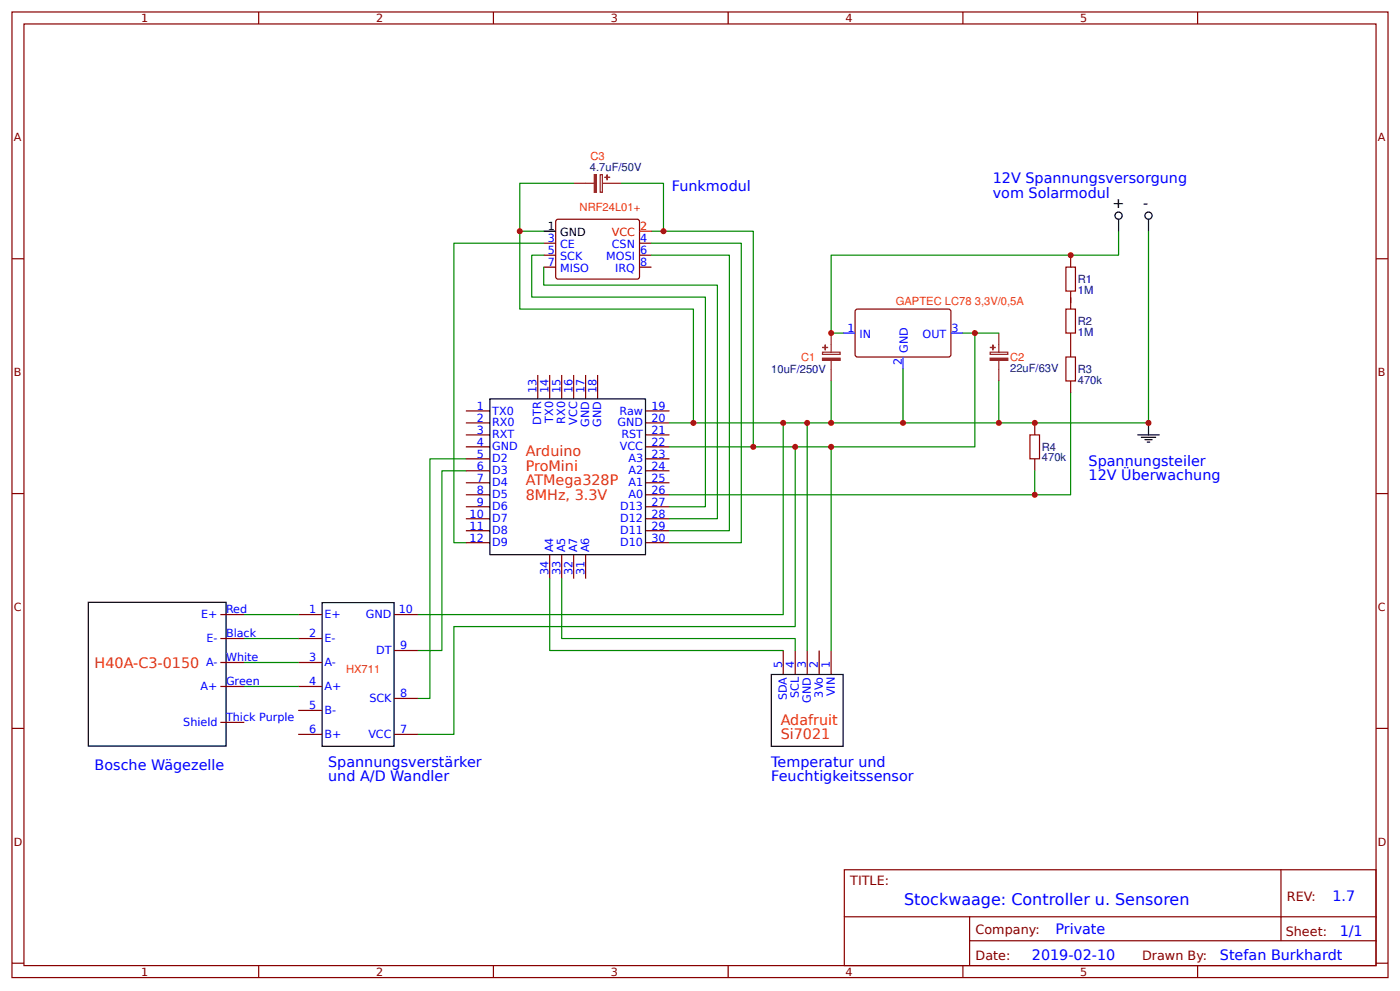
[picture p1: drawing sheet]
<svg xmlns="http://www.w3.org/2000/svg" width="309mm" height="219mm" viewBox="0 0 309 219" stroke-linecap="round" stroke-linejoin="round" font-family="sans-serif">
<g fill="none" stroke="#800" stroke-width=".26">
<path d="M2.6 2.6h304.1v213.3h-304.1zM5.3 5.3h298.7v208h-298.7zM57.1 2.6v2.7M109 2.6v2.7M160.9 2.6v2.7M212.7 2.6v2.7M264.6 2.6v2.7M2.6 57.1h2.7M120.1 53.7h2.7M120.1 56.4h2.7M120.1 59h2.7M123 48.5h18l.3 .4-.1 12.5-.4 .2h-17.8l-.2-.5v-12.2z"/>
<path d="M141.3 53.7h2.6M141.3 56.4h2.6M141.3 59h2.6M236.5 56.4v2.6M304 57.1h2.7M189 68.5l.4-.2h20.4l.3 .5-.1 9.8-.5 .2h-20.3l-.3-.5zM236.5 64.3v4M236.5 73.6v5.2M102.9 90.8h5.3M102.9 93.4h5.3M102.9 96h5.3M102.9 98.7h5.3"/>
<path d="M118.8 82.8v5.3M121.4 82.8v5.3M124.1 82.8v5.3M126.7 82.8v5.3M129.4 82.8v5.3M132 82.8v5.3M142.6 90.8h5.3M142.6 93.4h5.3M142.6 96h5.3M142.6 98.7h5.3M228.6 93.4v2.6M236.5 84.1v2.7"/>
<path d="M2.6 109h2.7M102.9 106.6h5.3M102.9 109.3h5.3M102.9 111.9h5.3M102.9 114.6h5.3M102.9 117.2h5.3M102.9 119.9h5.3M102.9 101.3h5.3M102.9 104h5.3M142.6 106.6h5.3M142.6 109.3h5.3M142.6 111.9h5.3"/>
<path d="M142.6 114.6h5.3M142.6 117.2h5.3M142.6 119.9h5.3M142.6 101.3h5.3M142.6 104h5.3M228.6 101.3v2.7M304 109h2.7M48.7 135.7h5.3M65.9 135.7h5.3M87 135.7h5.3M121.4 122.5v5.3M124.1 122.5v5.3"/>
<path d="M126.7 122.5v5.3M129.4 122.5v5.3M48.7 141h5.3M48.7 146.3h5.3M48.7 151.6h5.3M48.7 159.5h5.3M65.9 141h5.3M65.9 146.3h5.3M65.9 151.6h5.3M65.9 156.9h5.3M87 154.3h5.3M87 143.7h5.3"/>
<path d="M173 143.7v5.3M175.7 143.7v5.3M178.3 143.7v5.3M181 143.7v5.3M183.6 143.7v5.3M2.6 160.9h2.7M65.9 162.2h5.3M87 162.2h5.3M304 160.9h2.7M186.5 192.1h117.5v21.2h-117.5zM283 192.1v15.7M2.6 212.7h2.7"/>
<path d="M57.1 213.3v2.6M109 213.3v2.6M160.9 213.3v2.6M186.6 202.5h117.3M212.7 213.3v2.6M214.2 207.8h89.7M214.2 202.5v10.6M264.6 213.3v2.6M304 212.7h2.7"/>
</g>
<g fill="none" stroke="#000" stroke-width=".26">
<path d="M120.1 51.1h2.7M247.1 48.4v2.7M253.7 48.4v2.7M108.2 88.1h34.4v34.4h-34.4zM251.4 96h4.7M252.1 96.6h3.2M252.9 97.1h1.6M253.5 97.6h.5M253.7 93.4v2.6M19.5 133h30.4v31.8h-30.4zM71.2 133.1h15.8v31.7h-15.8zM170.4 149h15.9v15.8h-15.9z"/>
<circle cx="247.1" cy="47.6" r=".79"/>
<circle cx="253.7" cy="47.6" r=".79"/>
</g>
<path d="M186.3 73.6h2.6M199.5 78.8v2.7M210.1 73.6h2.6" fill="none" stroke="#00f" stroke-width=".26"/>
<g fill="none" stroke="#080" stroke-width=".26">
<path d="M120.1 51.1h-5.3v17.2h38.4v25.1M120.1 56.4h-2.6v9.2h38.3v46.3h-7.9M120.1 59v4h38.4v51.6h-10.6M120.1 53.7h-19.8v66.2h2.6M126.7 40.5h-11.9v10.6M137.3 40.5h9.3v10.6M143.9 51.1h22.5v47.6M143.9 56.4h17.2v60.8h-13.2M143.9 53.7h19.9v66.2h-15.9M247.1 51.1v5.3h-63.5v17.2h2.7M253.7 51.1v42.3h-33M212.7 73.6h2.7v25.1h-67.5"/>
<path d="M215.4 73.6h5.3M173 93.4v42.3h-80.7M175.7 98.7v39.7h-75.4v23.8h-8M178.3 93.4v50.3M183.6 84.1v9.3M183.6 98.7v45M199.5 81.5v11.9h-51.6M220.7 84.1v9.3h-21.2M236.5 86.8v22.5h-88.6M102.9 104h-5.3v39.7h-5.3M102.9 101.3h-7.9v53h-2.7M228.6 104v5.3"/>
<path d="M54 135.7h11.9M121.4 127.8v15.9h51.6M124.1 127.8v13.2h51.6v2.7M54 151.6h11.9M54 146.3h11.9M54 141h11.9"/>
</g>
<path d="M132.6 38.6h.5v3.9h-.5zM126.7 40.5h4.5M133.1 40.5h4.2M181.7 77.8h3.9v.5h-3.9zM183.6 73.6v4.2M183.6 79.6v4.5M218.8 77.8h3.8v.5h-3.8zM220.7 73.6v4.2M220.7 79.6v4.5" fill="none" stroke="#8d2323" stroke-width=".26"/>
<g fill="#8d2323" stroke="#8d2323" stroke-width=".26">
<path d="M181.7 79.1h3.9v.5h-3.9z"/>
<path d="M181.8 76.7l1 .1z"/>
<path d="M182.3 76.2v1.1z"/>
<path d="M218.8 79.1h3.8v.5h-3.8z"/>
<path d="M218.8 76.7l1.1 .1z"/>
<path d="M219.3 76.2l.1 1.1z"/>
<path d="M131.3 38.6h.5v3.9h-.5z"/>
<path d="M134.1 38.6v1.1z"/>
<path d="M133.6 39.2h1.1z"/>
</g>
<path d="M141.3 51.1h2.6" fill="none" stroke="#f00" stroke-width=".26"/>
<path d="M235.5 59h2.1v5.3h-2.1zM235.5 68.3h2.1v5.3h-2.1zM235.5 78.8h2.1v5.3h-2.1zM227.5 96h2.2v5.3h-2.2z" fill="none" stroke="#a00000" stroke-width=".26"/>
<g fill="#c00">
<circle cx="228.6" cy="109.3" r=".66"/>
<circle cx="228.6" cy="93.4" r=".66"/>
<circle cx="220.7" cy="93.4" r=".66"/>
<circle cx="253.7" cy="93.4" r=".66"/>
<circle cx="153.2" cy="93.4" r=".66"/>
<circle cx="146.6" cy="51.1" r=".66"/>
<circle cx="166.4" cy="98.7" r=".66"/>
<circle cx="199.5" cy="93.4" r=".66"/>
<circle cx="215.4" cy="73.6" r=".66"/>
<circle cx="175.7" cy="98.7" r=".66"/>
<circle cx="183.6" cy="98.7" r=".66"/>
<circle cx="173" cy="93.4" r=".66"/>
<circle cx="183.6" cy="93.4" r=".66"/>
<circle cx="183.6" cy="73.6" r=".66"/>
<circle cx="178.3" cy="93.4" r=".66"/>
<circle cx="114.8" cy="51.1" r=".66"/>
<circle cx="236.5" cy="56.4" r=".66"/>
</g>
<text font-size="3.5" fill="#00f" x="199.8" y="199.8">Stockwaage: Controller u. Sensoren</text>
<g font-size="3.2" fill="#00f">
<text x="219.3" y="40.5">12V Spannungsversorgung</text>
<text x="148.4" y="42.1">Funkmodul</text>
<text x="219.3" y="43.7">vom Solarmodul</text>
<text x="240.5" y="102.8">Spannungsteiler</text>
<text x="240.5" y="106">12V Überwachung</text>
<text x="20.9" y="170.1">Bosche Wägezelle</text>
<text x="72.5" y="169.4">Spannungsverstärker</text>
<text x="72.5" y="172.6">und A/D Wandler</text>
<text x="170.4" y="169.3">Temperatur und</text>
<text x="170.4" y="172.5">Feuchtigkeitssensor</text>
<text x="294.4" y="199">1.7</text>
<text x="233.2" y="206.2">Private</text>
<text x="296" y="206.8">1/1</text>
<text x="228" y="212.1">2019-02-10</text>
<text x="269.5" y="212">Stefan Burkhardt</text>
</g>
<g font-size="3.2">
<text x="245.8" y="45.9">+</text>
<text x="252.5" y="45.9">-</text>
</g>
<g font-size="3.2" fill="#f30">
<text x="116.2" y="100.8">Arduino</text>
<text x="116.2" y="104">ProMini</text>
<text x="116.2" y="107.2">ATMega328P</text>
<text x="116.2" y="110.3">8MHz, 3.3V</text>
<text x="20.9" y="147.6">H40A-C3-0150</text>
<text x="172.5" y="160.1">Adafruit</text>
<text x="172.5" y="163.2">Si7021</text>
</g>
<g font-size="2.8" fill="#800">
<text x="187.9" y="195.5">TITLE:</text>
<text x="284.3" y="199">REV:</text>
<text x="215.5" y="206.2">Company:</text>
<text x="284.1" y="206.6">Sheet:</text>
<text x="215.5" y="211.9">Date:</text>
<text x="252.3" y="212">Drawn By:</text>
</g>
<g font-size="2.5" fill="#800">
<text x="31.2" y="4.9">1</text>
<text x="83.1" y="4.9">2</text>
<text x="134.9" y="4.9">3</text>
<text x="186.8" y="4.9">4</text>
<text x="238.7" y="4.9">5</text>
<text x="3" y="31.2">A</text>
<text x="304.4" y="31.2">A</text>
<text x="3" y="83.1">B</text>
<text x="304.4" y="83.1">B</text>
<text x="3" y="134.9">C</text>
<text x="304.4" y="134.9">C</text>
<text x="3" y="186.8">D</text>
<text x="304.4" y="186.8">D</text>
<text x="31.2" y="215.5">1</text>
<text x="83.1" y="215.5">2</text>
<text x="134.9" y="215.5">3</text>
<text x="186.8" y="215.5">4</text>
<text x="238.7" y="215.5">5</text>
</g>
<g font-size="2.5" fill="#f30">
<text x="130.5" y="35.4">C3</text>
<text x="128.1" y="46.7">NRF24L01+</text>
<text x="197.9" y="67.5">GAPTEC LC78 3,3V/0,5A</text>
<text x="177" y="79.8">C1</text>
<text x="223.2" y="79.7">C2</text>
<text x="76.5" y="148.6">HX711</text>
</g>
<g font-size="2.5" fill="#000080">
<text x="130.3" y="37.8">4.7uF/50V</text>
<text x="238.1" y="64.9">1M</text>
<text x="238.1" y="62.5">R1</text>
<text x="238.1" y="71.8">R2</text>
<text x="238.1" y="74.1">1M</text>
<text x="170.4" y="82.4">10uF/250V</text>
<text x="223.2" y="82.1">22uF/63V</text>
<text x="238.1" y="82.4">R3</text>
<text x="238.1" y="84.7">470k</text>
<text x="230.2" y="101.9">470k</text>
<text x="230.2" y="99.6">R4</text>
</g>
<g font-size="2.5">
<text x="121.1" y="50.8">1</text>
<text x="123.7" y="52.1">GND</text>
</g>
<g font-size="2.5" fill="#00f">
<text x="121.1" y="53.4">3</text>
<text x="141.4" y="53.4">4</text>
<text x="121.1" y="56.1">5</text>
<text x="121.1" y="58.7">7</text>
<text x="123.7" y="54.8">CE</text>
<text x="123.7" y="57.4">SCK</text>
<text x="133.9" y="57.4">MOSI</text>
<text x="135.2" y="54.8">CSN</text>
<text x="141.4" y="56.1">6</text>
<text x="141.4" y="58.7">8</text>
<text x="123.7" y="60.1">MISO</text>
<text x="135.9" y="60.1">IRQ</text>
<text x="187.2" y="73.3">1</text>
<text x="189.9" y="74.6">IN</text>
<text x="200.6" y="77.9" transform="rotate(-90 200.6 77.9)">GND</text>
<text x="203.8" y="74.6">OUT</text>
<text x="210.2" y="73.3">3</text>
<text x="199.2" y="80.6" transform="rotate(-90 199.2 80.6)">2</text>
<text x="118.5" y="86.8" transform="rotate(-90 118.5 86.8)">13</text>
<text x="121.2" y="86.8" transform="rotate(-90 121.2 86.8)">14</text>
<text x="123.8" y="86.8" transform="rotate(-90 123.8 86.8)">15</text>
<text x="126.5" y="86.8" transform="rotate(-90 126.5 86.8)">16</text>
<text x="129.1" y="86.8" transform="rotate(-90 129.1 86.8)">17</text>
<text x="131.8" y="86.8" transform="rotate(-90 131.8 86.8)">18</text>
<text x="105.3" y="90.5">1</text>
<text x="105.3" y="93.1">2</text>
<text x="105.3" y="95.8">3</text>
<text x="108.7" y="91.5">TX0</text>
<text x="108.7" y="94.2">RX0</text>
<text x="119.6" y="93.8" transform="rotate(-90 119.6 93.8)">DTR</text>
<text x="122.2" y="93.4" transform="rotate(-90 122.2 93.4)">TX0</text>
<text x="124.9" y="93.6" transform="rotate(-90 124.9 93.6)">RX0</text>
<text x="127.5" y="93.8" transform="rotate(-90 127.5 93.8)">VCC</text>
<text x="130.2" y="94.3" transform="rotate(-90 130.2 94.3)">GND</text>
<text x="132.8" y="94.3" transform="rotate(-90 132.8 94.3)">GND</text>
<text x="136.4" y="94.2">GND</text>
<text x="136.9" y="91.5">Raw</text>
<text x="143.9" y="90.5">19</text>
<text x="143.9" y="93.1">20</text>
<text x="143.9" y="95.8">21</text>
<text x="105.3" y="98.4">4</text>
<text x="105.3" y="101.1">5</text>
<text x="108.7" y="96.8">RXT</text>
<text x="108.7" y="99.5">GND</text>
<text x="136.9" y="99.5">VCC</text>
<text x="137.3" y="96.8">RST</text>
<text x="143.9" y="98.4">22</text>
<text x="143.9" y="101.1">23</text>
<text x="105.3" y="106.4">7</text>
<text x="105.3" y="103.7">6</text>
<text x="108.7" y="107.4">D4</text>
<text x="108.7" y="102.1">D2</text>
<text x="108.7" y="104.8">D3</text>
<text x="138.8" y="102.1">A3</text>
<text x="138.8" y="104.8">A2</text>
<text x="138.8" y="107.4">A1</text>
<text x="143.9" y="103.7">24</text>
<text x="143.9" y="106.4">25</text>
<text x="105.3" y="109">8</text>
<text x="105.3" y="111.7">9</text>
<text x="108.7" y="110.1">D5</text>
<text x="108.7" y="112.7">D6</text>
<text x="137" y="112.7">D13</text>
<text x="138.8" y="110.1">A0</text>
<text x="143.9" y="109">26</text>
<text x="143.9" y="111.7">27</text>
<text x="103.7" y="114.3">10</text>
<text x="103.7" y="116.9">11</text>
<text x="103.7" y="119.6">12</text>
<text x="108.7" y="115.4">D7</text>
<text x="108.7" y="118">D8</text>
<text x="137" y="115.4">D12</text>
<text x="137" y="118">D11</text>
<text x="143.9" y="114.3">28</text>
<text x="143.9" y="116.9">29</text>
<text x="143.9" y="119.6">30</text>
<text x="108.7" y="120.7">D9</text>
<text x="122.2" y="122" transform="rotate(-90 122.2 122)">A4</text>
<text x="124.9" y="122" transform="rotate(-90 124.9 122)">A5</text>
<text x="127.5" y="122" transform="rotate(-90 127.5 122)">A7</text>
<text x="130.2" y="122" transform="rotate(-90 130.2 122)">A6</text>
<text x="137" y="120.7">D10</text>
<text x="121.2" y="127" transform="rotate(-90 121.2 127)">34</text>
<text x="123.8" y="127" transform="rotate(-90 123.8 127)">33</text>
<text x="126.5" y="127" transform="rotate(-90 126.5 127)">32</text>
<text x="129.1" y="127" transform="rotate(-90 129.1 127)">31</text>
<text x="44.4" y="136.5">E+</text>
<text x="49.9" y="135.4">Red</text>
<text x="68.3" y="135.5">1</text>
<text x="71.7" y="136.5">E+</text>
<text x="80.9" y="136.5">GND</text>
<text x="88.1" y="135.5">10</text>
<text x="45.6" y="141.7">E-</text>
<text x="49.9" y="140.7">Black</text>
<text x="68.3" y="140.8">2</text>
<text x="71.7" y="141.8">E-</text>
<text x="88.4" y="143.4">9</text>
<text x="45.6" y="147">A-</text>
<text x="49.9" y="146">White</text>
<text x="68.3" y="146.1">3</text>
<text x="71.7" y="147.1">A-</text>
<text x="83.1" y="144.5">DT</text>
<text x="172.8" y="147.6" transform="rotate(-90 172.8 147.6)">5</text>
<text x="175.4" y="147.6" transform="rotate(-90 175.4 147.6)">4</text>
<text x="178.1" y="147.6" transform="rotate(-90 178.1 147.6)">3</text>
<text x="180.7" y="147.6" transform="rotate(-90 180.7 147.6)">2</text>
<text x="183.4" y="147.6" transform="rotate(-90 183.4 147.6)">1</text>
<text x="44.3" y="152.3">A+</text>
<text x="49.9" y="151.3">Green</text>
<text x="68.3" y="151.3">4</text>
<text x="71.7" y="152.4">A+</text>
<text x="81.6" y="155">SCK</text>
<text x="88.4" y="154">8</text>
<text x="173.8" y="154.6" transform="rotate(-90 173.8 154.6)">SDA</text>
<text x="176.5" y="154.2" transform="rotate(-90 176.5 154.2)">SCL</text>
<text x="179.1" y="155.2" transform="rotate(-90 179.1 155.2)">GND</text>
<text x="181.8" y="154.1" transform="rotate(-90 181.8 154.1)">3Vo</text>
<text x="184.4" y="153.8" transform="rotate(-90 184.4 153.8)">VIN</text>
<text x="40.5" y="160.3">Shield</text>
<text x="49.9" y="159.2">Thick Purple</text>
<text x="68.3" y="156.6">5</text>
<text x="68.3" y="161.9">6</text>
<text x="71.7" y="157.7">B-</text>
<text x="88.4" y="161.9">7</text>
<text x="71.7" y="163">B+</text>
<text x="81.4" y="163">VCC</text>
</g>
<g font-size="2.5" fill="#f00">
<text x="135.2" y="52.1">VCC</text>
<text x="141.4" y="50.8">2</text>
</g>
</svg>
